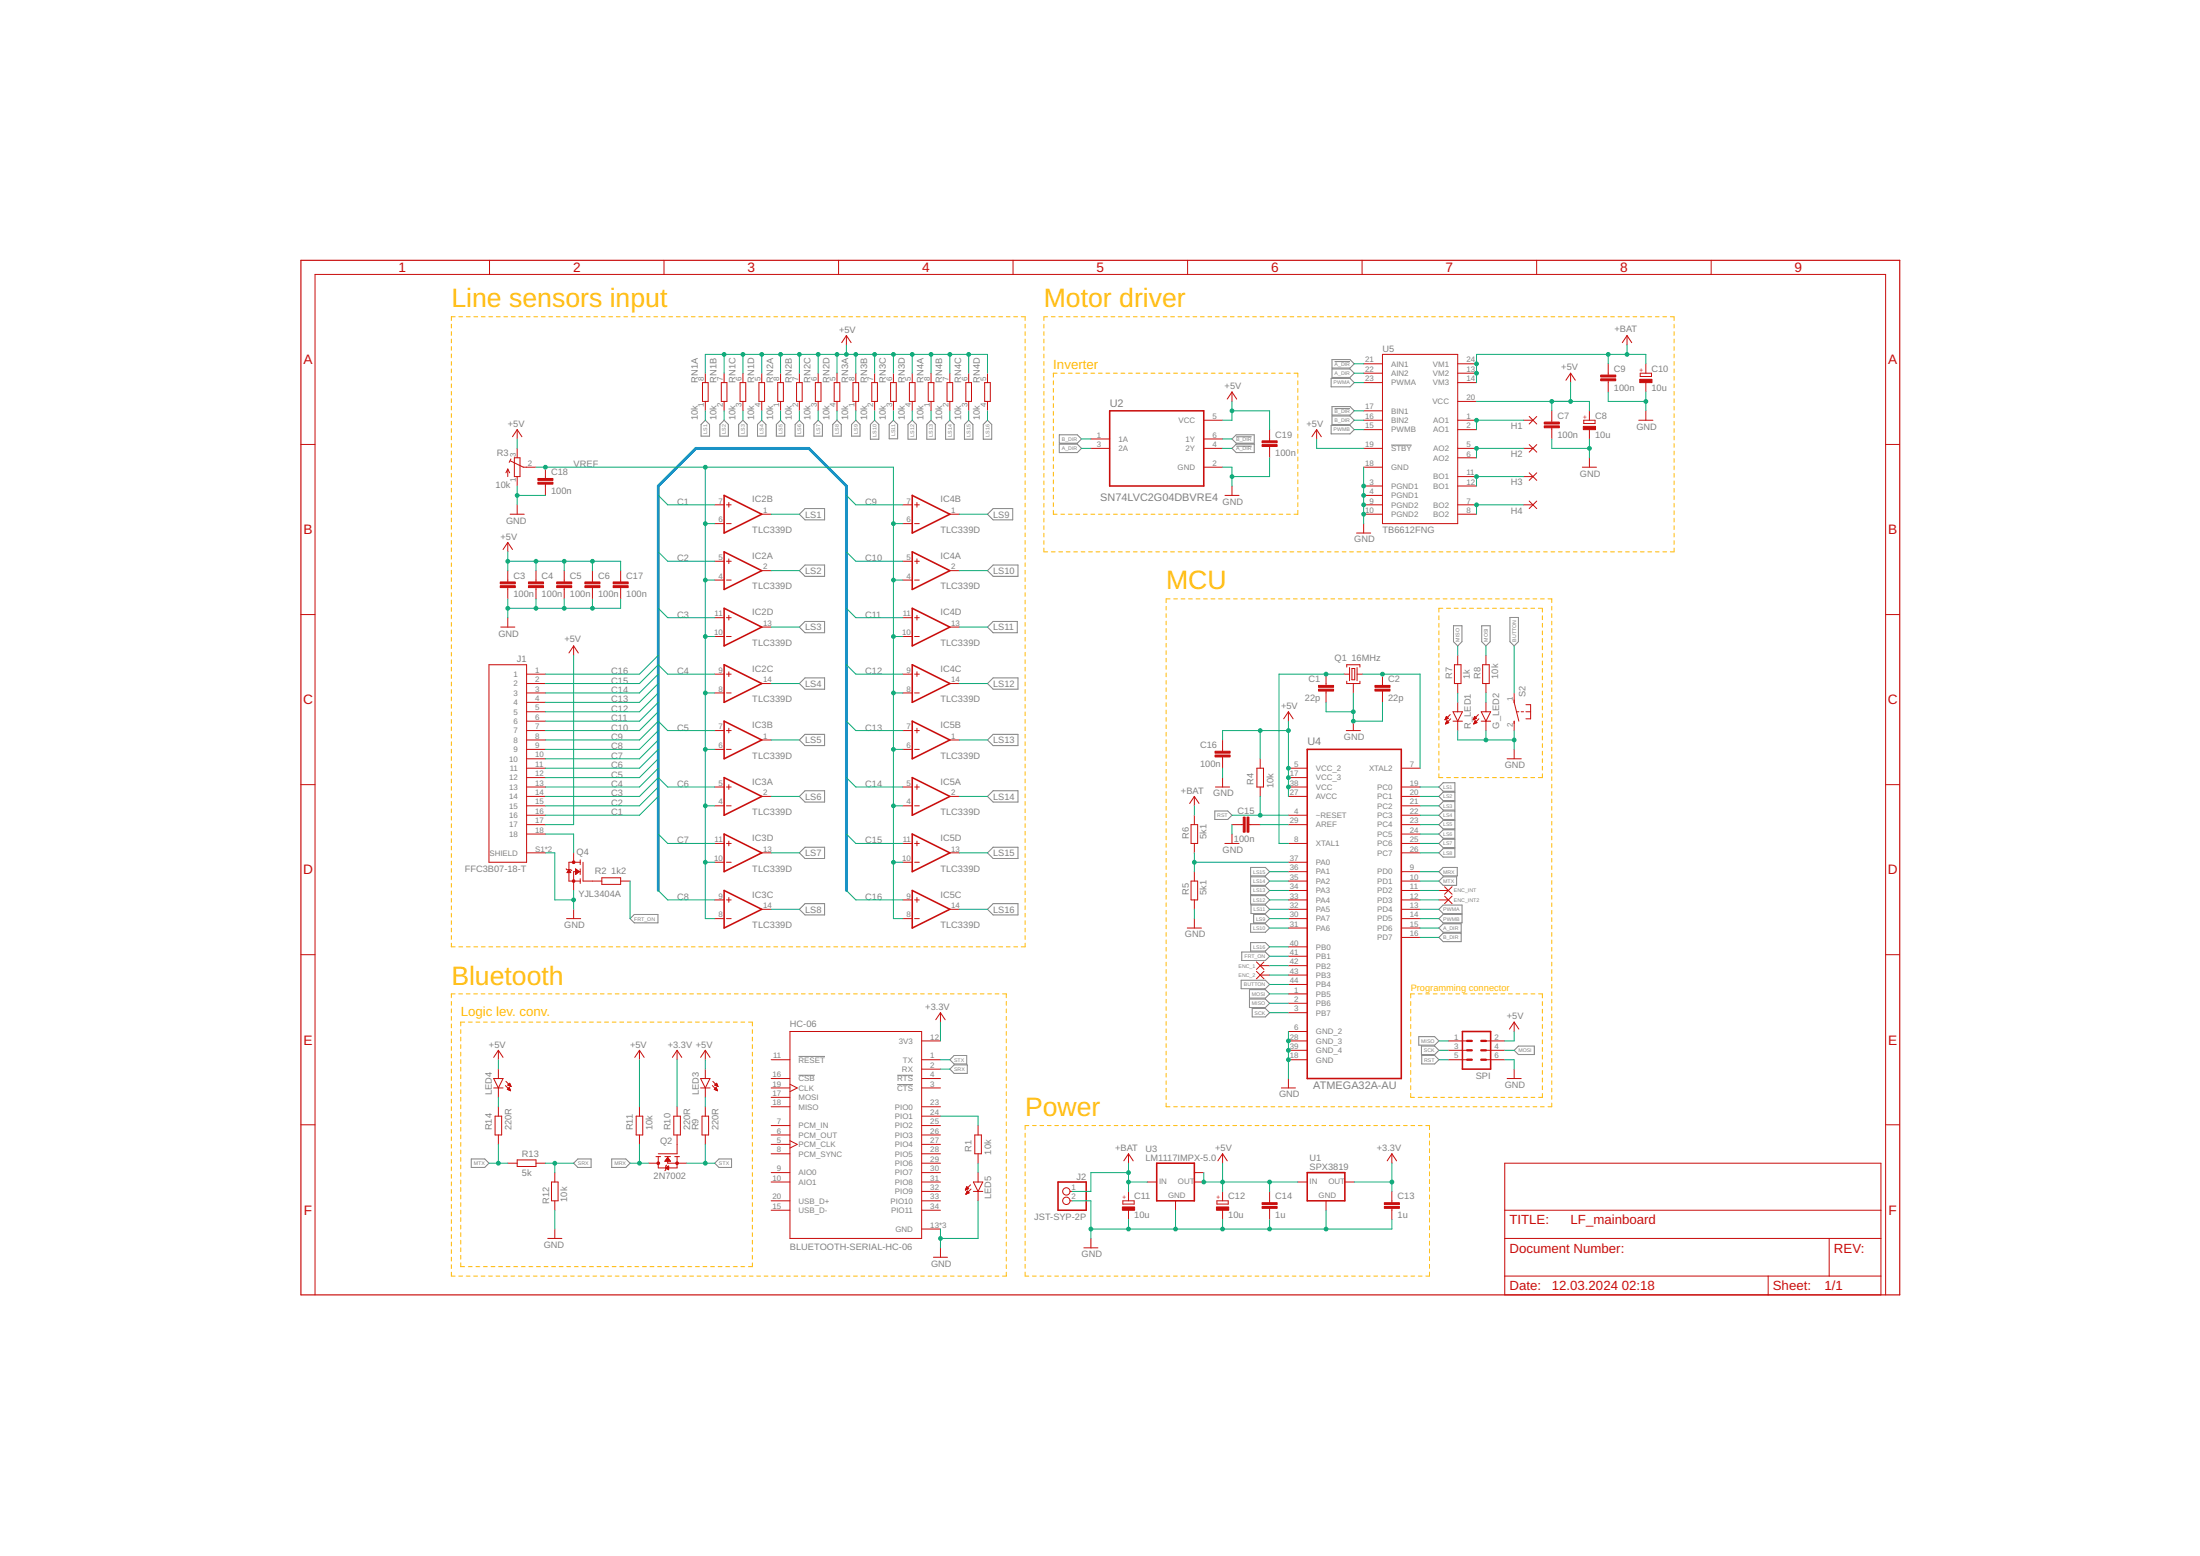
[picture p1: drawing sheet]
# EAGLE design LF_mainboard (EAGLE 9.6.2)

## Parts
C1  22p  C-EUC0603  [C0603]
C2  22p  C-EUC0603  [C0603]
C3  100n  C-EUC0603  [C0603]
C4  100n  C-EUC0603  [C0603]
C5  100n  C-EUC0603  [C0603]
C6  100n  C-EUC0603  [C0603]
C7  100n  C-EUC0603  [C0603]
C8  10u  CPOL-EUB/3528-21W  [B/3528-21W]
C9  100n  C-EUC0603  [C0603]
C10  10u  CPOL-EUB/3528-21W  [B/3528-21W]
C11  10u  CPOL-EUB/3528-21W  [B/3528-21W]
C12  10u  CPOL-EUB/3528-21W  [B/3528-21W]
C13  1u  C-EUC0805  [C0805]
C14  1u  C-EUC0805  [C0805]
C15  100n  C-EUC0603  [C0603]
C16  100n  C-EUC0402  [C0402]
C17  100n  C-EUC0603  [C0603]
C18  100n  C-EUC0402  [C0402]
C19  100n  C-EUC0402  [C0402]
ENC_2  1,6/0,8  [1,6/0,8]
G_LED2  LEDCHIP-LED0805  [CHIP-LED0805]
H1  1,6/0,8  [1,6/0,8]
H2  1,6/0,8  [1,6/0,8]
H3  1,6/0,8  [1,6/0,8]
H4  1,6/0,8  [1,6/0,8]
H5  1,6/0,8  [1,6/0,8]
H6  1,6/0,8  [1,6/0,8]
H8  1,6/0,8  [1,6/0,8]
HC-06  BLUETOOTH-SERIAL-HC-06  [XCVR_BLUETOOTH-SERIAL-HC-06]
IC2  TLC339D  [SO14]
IC3  TLC339D  [SO14]
IC4  TLC339D  [SO14]
IC5  TLC339D  [SO14]
J1  FFC3B07-18-T  [GCT_FFC3B07-18-T]
J2  JST-SYP-2P  PINHD-1X2  [1X02]
LED3  LEDCHIP-LED0805  [CHIP-LED0805]
LED4  LEDCHIP-LED0805  [CHIP-LED0805]
LED5  LEDCHIP-LED0805  [CHIP-LED0805]
Q1  16MHz  CRYSTAL_3,4X2,7  [CRYSTAL_3,4X2,7]
Q2  2N7002  [SOT95P240X111-3N]
Q4  YJL3404A  2N7002  [SOT95P240X111-3N]
R1  10k  R-EU_R0603  [R0603]
R2  1k2  R-EU_R0603  [R0603]
R3  10k  TRIM_EU-SM-42/43A  [SM-42/43A]
R4  10k  R-EU_R0402  [R0402]
R5  5k1  R-EU_R0603  [R0603]
R6  5k1  R-EU_R0603  [R0603]
R7  1k  R-EU_R0402  [R0402]
R8  10k  R-EU_R0402  [R0402]
R9  220R  R-EU_R0402  [R0402]
R10  220R  R-EU_R0402  [R0402]
R11  10k  R-EU_R0402  [R0402]
R12  10k  R-EU_R0402  [R0402]
R13  5k  R-EU_R0402  [R0402]
R14  220R  R-EU_R0402  [R0402]
R_LED1  LEDCHIP-LED0805  [CHIP-LED0805]
RN1  10k  4R-NCAT16  [CAT16]
RN2  10k  4R-NCAT16  [CAT16]
RN3  10k  4R-NCAT16  [CAT16]
RN4  10k  4R-NCAT16  [CAT16]
S2  DTSM-3  [DTSM-3]
SPI  MA03-2  [MA03-2]
U1  SPX3819  [SOT23-5]
U2  SN74LVC2G04DBVRE4  [SOT95P280X145-6N]
U3  LM1117IMPX-5.0  [SOT223]
U4  ATMEGA32A-AU  [QFP80P1200X1200X120-44N]
U5  TB6612FNG  [SSOP24]

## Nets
!A_DIR: U2.4(2Y) U5.21(AIN1)
!B_DIR: U2.6(1Y) U5.17(BIN1)
+3.3V: C13.1 HC-06.12(3V3) R10.2 U1.5(OUT) ; supply symbol labelled VCC
+5V: C3.1 C4.1 C5.1 C6.1 C7.1 C8.+ C12.+ C14.1 C16.1 C17.1 C19.1 J1.17 LED3.A LED4.A R3.3(E) R4.2 R11.2 RN1.5 RN1.6 RN1.7 RN1.8 RN2.5 RN2.6 RN2.7 RN2.8 RN3.5 RN3.6 RN3.7 RN3.8 RN4.5 RN4.6 RN4.7 RN4.8 SPI.2 U1.1(IN) U1.3(IN) U2.5(VCC) U3.2(OUT) U3.TAB(OUT1) U4.5(VCC_2) U4.17(VCC_3) U4.27(AVCC) U4.38(VCC) U5.19(!STBY) U5.20(VCC) ; supply symbol labelled VCC
+BAT: C9.1 C10.+ C11.+ J2.1 R6.2 U3.3(IN) U5.13(VM2) U5.14(VM3) U5.24(VM1) ; supply symbol labelled VCC
A_DIR: U2.3(2A) U4.15(PD6) U5.22(AIN2)
AO: H1.1(P) U5.1(AO1) U5.2(AO1)
AO2: H2.1(P) U5.5(AO2) U5.6(AO2)
AREF: C15.2 U4.29(AREF)
B_DIR: U2.1(1A) U4.16(PD7) U5.16(BIN2)
BAT_MEAS: R5.2 R6.1 U4.37(PA0)
BO1: H3.1(P) U5.11(BO1) U5.12(BO1)
BO2: H4.1(P) U5.7(BO2) U5.8(BO2)
BUTTON: S2.1 U4.44(PB4)
C1: IC2.7(B:+IN) J1.16
C2: IC2.5(A:+IN) J1.15
C3: IC2.11(D:+IN) J1.14
C4: IC2.9(C:+IN) J1.13
C5: IC3.7(B:+IN) J1.12
C6: IC3.5(A:+IN) J1.11
C7: IC3.11(D:+IN) J1.10
C8: IC3.9(C:+IN) J1.9
C9: IC4.7(B:+IN) J1.8
C10: IC4.5(A:+IN) J1.7
C11: IC4.11(D:+IN) J1.6
C12: IC4.9(C:+IN) J1.5
C13: IC5.7(B:+IN) J1.4
C14: IC5.5(A:+IN) J1.3
C15: IC5.11(D:+IN) J1.2
C16: IC5.9(C:+IN) J1.1
ENC_1: H8.1(P) U4.42(PB2)
ENC_2: ENC_2.1(P) U4.43(PB3)
ENC_INT: H5.1(P) U4.11(PD2)
ENC_INT2: H6.1(P) U4.12(PD3)
FRT_ON: R2.1 U4.41(PB1)
GND: C1.2 C2.2 C3.2 C4.2 C5.2 C6.2 C7.2 C8.- C9.2 C10.- C11.- C12.- C13.2 C14.2 C15.1 C16.2 C17.2 C18.2 C19.2 G_LED2.C HC-06.13(GND) HC-06.21(GND) HC-06.22(GND) J1.S1(SHIELD) J1.S2(SHIELD) J2.2 LED5.C Q1.GND Q1.GND2 Q4.2(S) R3.1(A) R5.1 R12.2 R_LED1.C S2.2 SPI.6 U1.2(GND) U2.2(GND) U3.1(GND) U4.6(GND_2) U4.18(GND) U4.28(GND_3) U4.39(GND_4) U5.3(PGND1) U5.4(PGND1) U5.9(PGND2) U5.10(PGND2) U5.18(GND)
LED1: R7.1 R_LED1.A
LED2: G_LED2.A R8.1
LS1: IC2.1(B:OUT) RN1.1 U4.19(PC0)
LS2: IC2.2(A:OUT) RN1.2 U4.20(PC1)
LS3: IC2.13(D:OUT) RN1.3 U4.21(PC2)
LS4: IC2.14(C:OUT) RN1.4 U4.22(PC3)
LS5: IC3.1(B:OUT) RN2.1 U4.23(PC4)
LS6: IC3.2(A:OUT) RN2.2 U4.24(PC5)
LS7: IC3.13(D:OUT) RN2.3 U4.25(PC6)
LS8: IC3.14(C:OUT) RN2.4 U4.26(PC7)
LS9: IC4.1(B:OUT) RN3.1 U4.30(PA7)
LS10: IC4.2(A:OUT) RN3.2 U4.31(PA6)
LS11: IC4.13(D:OUT) RN3.3 U4.32(PA5)
LS12: IC4.14(C:OUT) RN3.4 U4.33(PA4)
LS13: IC5.1(B:OUT) RN4.1 U4.34(PA3)
LS14: IC5.2(A:OUT) RN4.2 U4.35(PA2)
LS15: IC5.13(D:OUT) RN4.3 U4.36(PA1)
LS16: IC5.14(C:OUT) RN4.4 U4.40(PB0)
MISO: R7.2 SPI.1 U4.2(PB6)
MOSI: R8.2 SPI.4 U4.1(PB5)
MRX: Q2.3(D) R11.1 U4.9(PD0)
MTX: R13.1 R14.1 U4.10(PD1)
N$1: C1.1 Q1.CRST1 U4.8(XTAL1)
N$2: C2.1 Q1.CRST2 U4.7(XTAL2)
N$4: J1.18 Q4.3(D)
N$7: Q4.1(G) R2.2
N$8: HC-06.24(PIO1) R1.2
N$9: Q2.1(G) R10.1
N$10: LED4.C R14.2
N$11: LED3.C R9.2
N$12: LED5.A R1.1
PWMA: U4.13(PD4) U5.23(PWMA)
PWMB: U4.14(PD5) U5.15(PWMB)
RST: R4.1 SPI.5 U4.4(~RESET)
SCK: SPI.3 U4.3(PB7)
SRX: HC-06.2(RX) R12.1 R13.2
STX: HC-06.1(TX) Q2.2(S) R9.1
VREF: C18.1 IC2.4(A:-IN) IC2.6(B:-IN) IC2.8(C:-IN) IC2.10(D:-IN) IC3.4(A:-IN) IC3.6(B:-IN) IC3.8(C:-IN) IC3.10(D:-IN) IC4.4(A:-IN) IC4.6(B:-IN) IC4.8(C:-IN) IC4.10(D:-IN) IC5.4(A:-IN) IC5.6(B:-IN) IC5.8(C:-IN) IC5.10(D:-IN) R3.2(S)
Unconnected: HC-06.3(!CTS) HC-06.4(!RTS) HC-06.5(PCM_CLK) HC-06.6(PCM_OUT) HC-06.7(PCM_IN) HC-06.8(PCM_SYNC) HC-06.9(AIO0) HC-06.10(AIO1) HC-06.11(!RESET) HC-06.15(USB_D-) HC-06.16(!CSB) HC-06.17(MOSI) HC-06.18(MISO) HC-06.19(CLK) HC-06.20(USB_D+) HC-06.23(PIO0) HC-06.25(PIO2) HC-06.26(PIO3) HC-06.27(PIO4) HC-06.28(PIO5) HC-06.29(PIO6) HC-06.30(PIO7) HC-06.31(PIO8) HC-06.32(PIO9) HC-06.33(PIO10) HC-06.34(PIO11)

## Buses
C[1..16]

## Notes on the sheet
- Line sensors input | Motor driver
- Inverter
- MCU
- Bluetooth
- Programming connector
- Logic lev. conv.
- Power

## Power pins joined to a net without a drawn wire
+5V: IC2.3(P:V+) IC3.3(P:V+) IC4.3(P:V+) IC5.3(P:V+)
GND: IC2.12(P:V-) IC3.12(P:V-) IC4.12(P:V-) IC5.12(P:V-)
